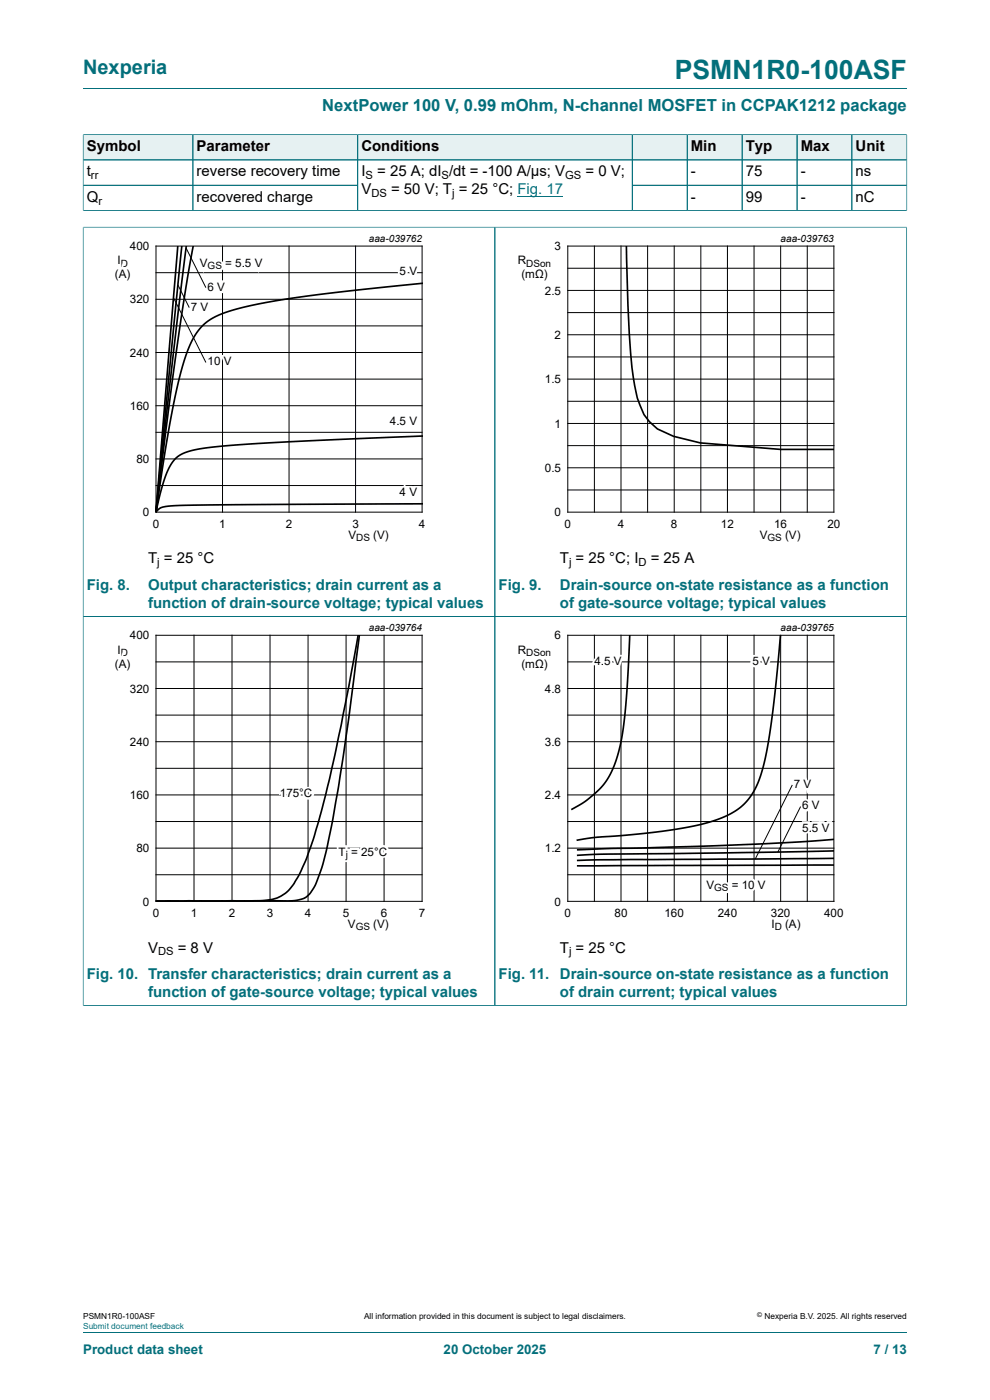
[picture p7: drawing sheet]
<svg xmlns="http://www.w3.org/2000/svg" width="210mm" height="297mm" viewBox="0 0 210 297" stroke-linecap="round" stroke-linejoin="round" font-family="sans-serif">
<path d="M17.6 18.8h174.8" fill="none" stroke="#036f7b" stroke-width=".21"/>
<path d="M17.7 28.6h23.2v5.3h-23.2z" fill="#e6f1f2"/>
<path d="M17.6 28.5v5.4h23.3v-5.3h-23.3" fill="none" stroke="#036f7b" stroke-width=".21"/>
<path d="M41 28.6h34.8v5.3h-34.8z" fill="#e6f1f2"/>
<path d="M40.9 28.6h35v5.3h-35z" fill="none" stroke="#036f7b" stroke-width=".21"/>
<path d="M75.9 28.6h58.1v5.3h-58.1z" fill="#e6f1f2"/>
<path d="M75.9 28.6h58.2v5.3h-58.2z" fill="none" stroke="#036f7b" stroke-width=".21"/>
<path d="M134.2 28.6h11.5v5.3h-11.5z" fill="#e6f1f2"/>
<path d="M134.1 28.6h11.7v5.3h-11.7z" fill="none" stroke="#036f7b" stroke-width=".21"/>
<path d="M145.8 28.6h11.5v5.3h-11.5z" fill="#e6f1f2"/>
<path d="M145.8 28.6h11.6v5.3h-11.6z" fill="none" stroke="#036f7b" stroke-width=".21"/>
<path d="M157.5 28.6h11.5v5.3h-11.5z" fill="#e6f1f2"/>
<path d="M157.4 28.6h11.7v5.3h-11.7z" fill="none" stroke="#036f7b" stroke-width=".21"/>
<path d="M169.1 28.6h11.5v5.3h-11.5z" fill="#e6f1f2"/>
<path d="M169.1 28.6h11.6v5.3h-11.6z" fill="none" stroke="#036f7b" stroke-width=".21"/>
<path d="M180.8 28.6h11.5v5.3h-11.5z" fill="#e6f1f2"/>
<g fill="none" stroke="#036f7b" stroke-width=".21">
<path d="M17.6 39.3h58.3M17.6 33.9h174.8M17.6 28.6v16.1M17.7 28.6h174.7M40.9 28.6v16.1M75.9 28.6v16.1M134.1 39.3h58.3M134.1 28.6v16.1M145.8 28.6v16.1M157.4 28.6v16.1M169.1 28.6v16.1M180.7 28.6v16.1"/>
<path d="M192.4 28.5v16.2M17.6 44.7h174.8M17.6 48.2h174.8M17.6 48.1v165.3M105 48.2v165.1M192.3 48.1v165.3M17.6 130.8h174.7M17.6 213.3h174.8M17.6 282.6h174.8"/>
</g>
<path d="M109.8 41.6h9.7" fill="none" stroke="#00f" stroke-width=".21"/>
<g fill="none" stroke="#000" stroke-width=".21">
<path d="M33.1 52.2h56.4v56.4h-56.4zM33.1 57.8h56.4M39.5 52.6l4.2 8.4M47.2 52.2v56.4M61.3 52.2v56.4M75.4 52.2v56.4M120.4 52.2h56.5v56.4h-56.5zM120.4 56.9h56.5M126.1 52.2v56.4M131.7 52.2v56.4M137.4 52.2v56.4M143 52.2v56.4"/>
<path d="M148.7 52.2v56.4M154.3 52.2v56.4M159.9 52.2v56.4M165.6 52.2v56.4M171.2 52.2v56.4M33.1 74.8h56.4M33.1 69.1h56.4M33.1 63.5h56.4M36.8 63.1l6.9 13.8M37.7 60.4l2.4 4.9M120.4 75.7h56.5M120.4 71h56.5"/>
<path d="M120.4 66.3h56.5M120.4 61.6h56.5M33.1 97.4h56.4M33.1 91.7h56.4M33.1 86.1h56.4M33.1 80.4h56.4M120.4 80.4h56.5M120.4 99.2h56.5M120.4 94.5h56.5M120.4 89.8h56.5M120.4 85.1h56.5M33.1 103h56.4"/>
<path d="M120.4 103.9h56.5M33.1 134.8h56.4v56.4h-56.4zM41.2 134.8v56.4M49.2 134.8v56.4M57.3 134.8v56.4M65.3 134.8v56.4M73.4 134.8v56.4M81.5 134.8v56.4M120.4 134.8h56.5v56.4h-56.5zM126.1 134.8v56.4M131.7 134.8v56.4M137.4 134.8v56.4"/>
<path d="M143 134.8v56.4M148.7 134.8v56.4M154.3 134.8v56.4M159.9 134.8v56.4M165.6 134.8v56.4M171.2 134.8v56.4M33.1 157.3h56.4M33.1 151.7h56.4M33.1 146.1h56.4M33.1 140.4h56.4M120.4 157.3h56.5M120.4 151.7h56.5"/>
<path d="M120.4 146.1h56.5M120.4 140.4h56.5M33.1 179.9h56.4M33.1 174.3h56.4M33.1 168.6h56.4M33.1 163h56.4M120.4 179.9h56.5M120.4 174.3h56.5M120.4 168.6h56.5M120.4 163h56.5M168.1 166.5l-7.9 15.7M169.8 171.1l-4.8 9.7"/>
<path d="M33.1 185.6h56.4M120.4 185.6h56.5"/>
</g>
<g fill="none" stroke="#000" stroke-width=".35">
<path d="M37.7 52.2l-4.6 56.4M38.6 52.2l-5.5 56.4M39.5 52.2l-3 24.7-3.4 31.7M41 52.2l-1.5 8.6-2.2 14.5-4.2 33.3M132.9 52.2a239 239 0 0 0 1.4 27.8 26.5 26.5 0 0 0 2.3 8l1.1 1.4 1.7 1.6 3.5 1.6 5.6 1.4 17.1 1.3h11.3M89.6 60.1l-18.3 1.9-12 1.7a48.9 48.9 0 0 0-14.1 3.7 13.4 13.4 0 0 0-5.8 8l-1.5 5.5-1.3 5.9-1.6 9.1-1.9 12.7M89.6 92.5l-36.7 1.7-7.8 .7-4.8 .8-1.4 .5-1.1 .6-.9 .8-.8 1.2-.7 1.6-.8 2.2-1.5 6M89.6 106.9l-51.2 .3-3.9 .4-.7 .3-.7 .7M76 134.7l-3.6 19.1-2.5 11.4-1.6 6.4-1.8 6.2-1.5 4.3-1.5 3.4-1.4 2.3-1 1.2-1.5 1.1-1.4 .6-1.6 .3-4.3 .1-19.2 .1 28.8-.1 2.5-.5 .7-.4 .7-.7 1.1-1.8 1.4-3.6 .9-3.7 1.3-6.2 1.3-7.5 2.1-13.5 2.3-18.5M133.6 134.7l-.5 10.8-.6 6.9-.8 5-1 4-1.4 3.1-1.9 2.7-3.2 2.8-3 1.8M165.6 134.7l-.3 3.1a162.4 162.4 0 0 1-3.7 25.7 13.1 13.1 0 0 1-6.5 9l-2 1-2.5 .9-5.6 1.2-6.5 1-12.1 1-4.1 .7M176.9 178.1l-16.6 1-37.9 1.2"/>
<path d="M176.9 183.5l-54.5 .2M176.9 180.5l-48.3 .7-6.2 .3M176.9 182.1l-42.9 .2-11.6 .2"/>
</g>
<text font-size="5.6" fill="#036f7b" x="143.1" y="16.8">PSMN1R0-100ASF</text>
<text font-size="4.2" fill="#036f7b" x="17.6" y="15.6">Nexperia</text>
<text font-size="3.5" fill="#036f7b" x="68.4" y="23.7">NextPower 100 V, 0.99 mOhm, N-channel MOSFET in CCPAK1212 package</text>
<g font-size="3.2">
<text x="18.4" y="32.1">Symbol</text>
<text x="41.7" y="32.1">Parameter</text>
<text x="76.7" y="32.1">Conditions</text>
<text x="146.5" y="32.1">Min</text>
<text x="158.2" y="32.1">Typ</text>
<text x="169.8" y="32.1">Max</text>
<text x="181.5" y="32.1">Unit</text>
<text x="18.4" y="37.4">t</text>
<text x="41.7" y="37.4">reverse recovery time</text>
<text x="76.7" y="37.4">I</text>
<text x="76.7" y="41.3">V</text>
<text x="80" y="37.4">= 25 A; dI /dt = -100 A/µs; V</text>
<text x="83" y="41.3">= 50 V; T = 25 °C; Fig. 17</text>
<text x="124.2" y="37.4">= 0 V;</text>
<text x="146.5" y="37.4">-</text>
<text x="158.2" y="37.4">75</text>
<text x="169.8" y="37.4">-</text>
<text x="181.5" y="37.4">ns</text>
<text x="18.4" y="42.8">Q</text>
<text x="41.7" y="42.8">recovered charge</text>
<text x="146.5" y="42.8">-</text>
<text x="158.2" y="42.8">99</text>
<text x="169.8" y="42.8">-</text>
<text x="181.5" y="42.8">nC</text>
<text x="31.4" y="119.5">T = 25 °C</text>
<text x="118.8" y="119.5">T = 25 °C; I</text>
<text x="138" y="119.5">= 25 A</text>
<text x="31.4" y="202.1">V</text>
<text x="37.7" y="202.1">= 8 V</text>
<text x="118.8" y="202.1">T = 25 °C</text>
</g>
<g font-size="3.2" fill="#036f7b">
<text x="18.4" y="125.1">Fig. 8.</text>
<text x="31.4" y="125.1">Output characteristics; drain current as a</text>
<text x="105.8" y="125.1">Fig. 9.</text>
<text x="118.8" y="125.1">Drain-source on-state resistance as a function</text>
<text x="31.4" y="128.9">function of drain-source voltage; typical values</text>
<text x="118.8" y="128.9">of gate-source voltage; typical values</text>
<text x="18.4" y="207.7">Fig. 10. Transfer characteristics; drain current as a</text>
<text x="105.8" y="207.7">Fig. 11.</text>
<text x="118.8" y="207.7">Drain-source on-state resistance as a function</text>
<text x="31.4" y="211.5">function of gate-source voltage; typical values</text>
<text x="118.8" y="211.5">of drain current; typical values</text>
</g>
<g font-size="2.8" fill="#036f7b">
<text x="17.6" y="287.2">Product data sheet</text>
<text x="94.1" y="287.2">20 October 2025</text>
<text x="185.3" y="287.2">7 / 13</text>
</g>
<g font-size="2.5">
<text x="27.6" y="53.1">400</text>
<text x="117.7" y="53.1">3</text>
<text x="24.4" y="59">(A)</text>
<text x="24.9" y="56.1">I</text>
<text x="42.4" y="56.6">V</text>
<text x="47.8" y="56.6">= 5.5 V</text>
<text x="84.8" y="58.4">5 V</text>
<text x="109.8" y="56.1">R</text>
<text x="110.6" y="59">(mΩ)</text>
<text x="27.6" y="64.4">320</text>
<text x="40.5" y="65.9">7 V</text>
<text x="44" y="61.6">6 V</text>
<text x="115.6" y="62.5">2.5</text>
<text x="117.7" y="71.9">2</text>
<text x="27.6" y="75.7">240</text>
<text x="44" y="77.5">10 V</text>
<text x="115.6" y="81.3">1.5</text>
<text x="27.6" y="87">160</text>
<text x="82.7" y="90.1">4.5 V</text>
<text x="117.7" y="90.7">1</text>
<text x="28.9" y="98.2">80</text>
<text x="115.6" y="100.1">0.5</text>
<text x="84.8" y="105.3">4 V</text>
<text x="30.3" y="109.5">0</text>
<text x="32.4" y="112">0</text>
<text x="46.5" y="112">1</text>
<text x="60.6" y="112">2</text>
<text x="74.7" y="112">3</text>
<text x="88.8" y="112">4</text>
<text x="117.7" y="109.5">0</text>
<text x="119.8" y="112">0</text>
<text x="131" y="112">4</text>
<text x="142.3" y="112">8</text>
<text x="152.9" y="112">12</text>
<text x="164.2" y="112">16</text>
<text x="175.5" y="112">20</text>
<text x="73.9" y="114.3">V</text>
<text x="79.2" y="114.3">(V)</text>
<text x="161.2" y="114.3">V</text>
<text x="166.5" y="114.3">(V)</text>
<text x="27.6" y="135.7">400</text>
<text x="117.7" y="135.7">6</text>
<text x="24.4" y="141.6">(A)</text>
<text x="24.9" y="138.7">I</text>
<text x="109.8" y="138.7">R</text>
<text x="110.6" y="141.6">(mΩ)</text>
<text x="126.1" y="141.1">4.5 V</text>
<text x="159.6" y="141.1">5 V</text>
<text x="27.6" y="146.9">320</text>
<text x="115.6" y="146.9">4.8</text>
<text x="27.6" y="158.2">240</text>
<text x="115.6" y="158.2">3.6</text>
<text x="168.4" y="167.1">7 V</text>
<text x="27.6" y="169.5">160</text>
<text x="59.4" y="169.2">175°C</text>
<text x="115.6" y="169.5">2.4</text>
<text x="170.2" y="171.7">6 V</text>
<text x="170.2" y="176.4">5.5 V</text>
<text x="28.9" y="180.8">80</text>
<text x="71.8" y="181.5">T</text>
<text x="74.5" y="181.5">= 25°C</text>
<text x="115.6" y="180.8">1.2</text>
<text x="149.8" y="188.6">V</text>
<text x="155.2" y="188.6">= 10 V</text>
<text x="30.3" y="192.1">0</text>
<text x="32.4" y="194.6">0</text>
<text x="40.5" y="194.6">1</text>
<text x="48.5" y="194.6">2</text>
<text x="56.6" y="194.6">3</text>
<text x="64.7" y="194.6">4</text>
<text x="72.7" y="194.6">5</text>
<text x="73.8" y="196.9">V</text>
<text x="79.2" y="196.9">(V)</text>
<text x="80.8" y="194.6">6</text>
<text x="88.8" y="194.6">7</text>
<text x="117.7" y="192.1">0</text>
<text x="119.8" y="194.6">0</text>
<text x="130.4" y="194.6">80</text>
<text x="141" y="194.6">160</text>
<text x="152.2" y="194.6">240</text>
<text x="163.5" y="194.6">320</text>
<text x="163.6" y="196.9">I</text>
<text x="166.5" y="196.9">(A)</text>
<text x="174.8" y="194.6">400</text>
</g>
<g font-size="2.4">
<text x="19.3" y="38.1">rr</text>
<text x="77.5" y="38.1">S</text>
<text x="78.8" y="41.9">DS</text>
<text x="93.7" y="38.1">S</text>
<text x="95.9" y="41.9">j</text>
<text x="119.9" y="38.1">GS</text>
<text x="20.9" y="43.4">r</text>
<text x="33.4" y="120.1">j</text>
<text x="120.7" y="120.1">j</text>
<text x="135.4" y="120.1">D</text>
<text x="33.5" y="202.7">DS</text>
<text x="120.7" y="202.7">j</text>
</g>
<g font-size="2.1">
<text x="78.2" y="51.4">aaa-039762</text>
<text x="165.6" y="51.4">aaa-039763</text>
<text x="25.6" y="56.6">D</text>
<text x="44" y="57.1">GS</text>
<text x="111.6" y="56.6">DSon</text>
<text x="75.6" y="114.8">DS</text>
<text x="162.8" y="114.8">GS</text>
<text x="78.2" y="134">aaa-039764</text>
<text x="165.6" y="134">aaa-039765</text>
<text x="25.6" y="139.1">D</text>
<text x="111.6" y="139.1">DSon</text>
<text x="73.3" y="182">j</text>
<text x="151.5" y="189.1">GS</text>
<text x="75.5" y="197.4">GS</text>
<text x="164.3" y="197.4">D</text>
</g>
<g font-size="1.8">
<text x="17.6" y="279.9">PSMN1R0-100ASF</text>
<text x="77.2" y="279.9">All information provided in this document is subject to legal disclaimers.</text>
<text x="162.2" y="279.9">Nexperia B.V. 2025. All rights reserved</text>
</g>
<text font-size="1.8" fill="#00f" x="17.6" y="282">Submit document feedback</text>
<text font-size="1.4" x="160.6" y="279.4">©</text>
</svg>
